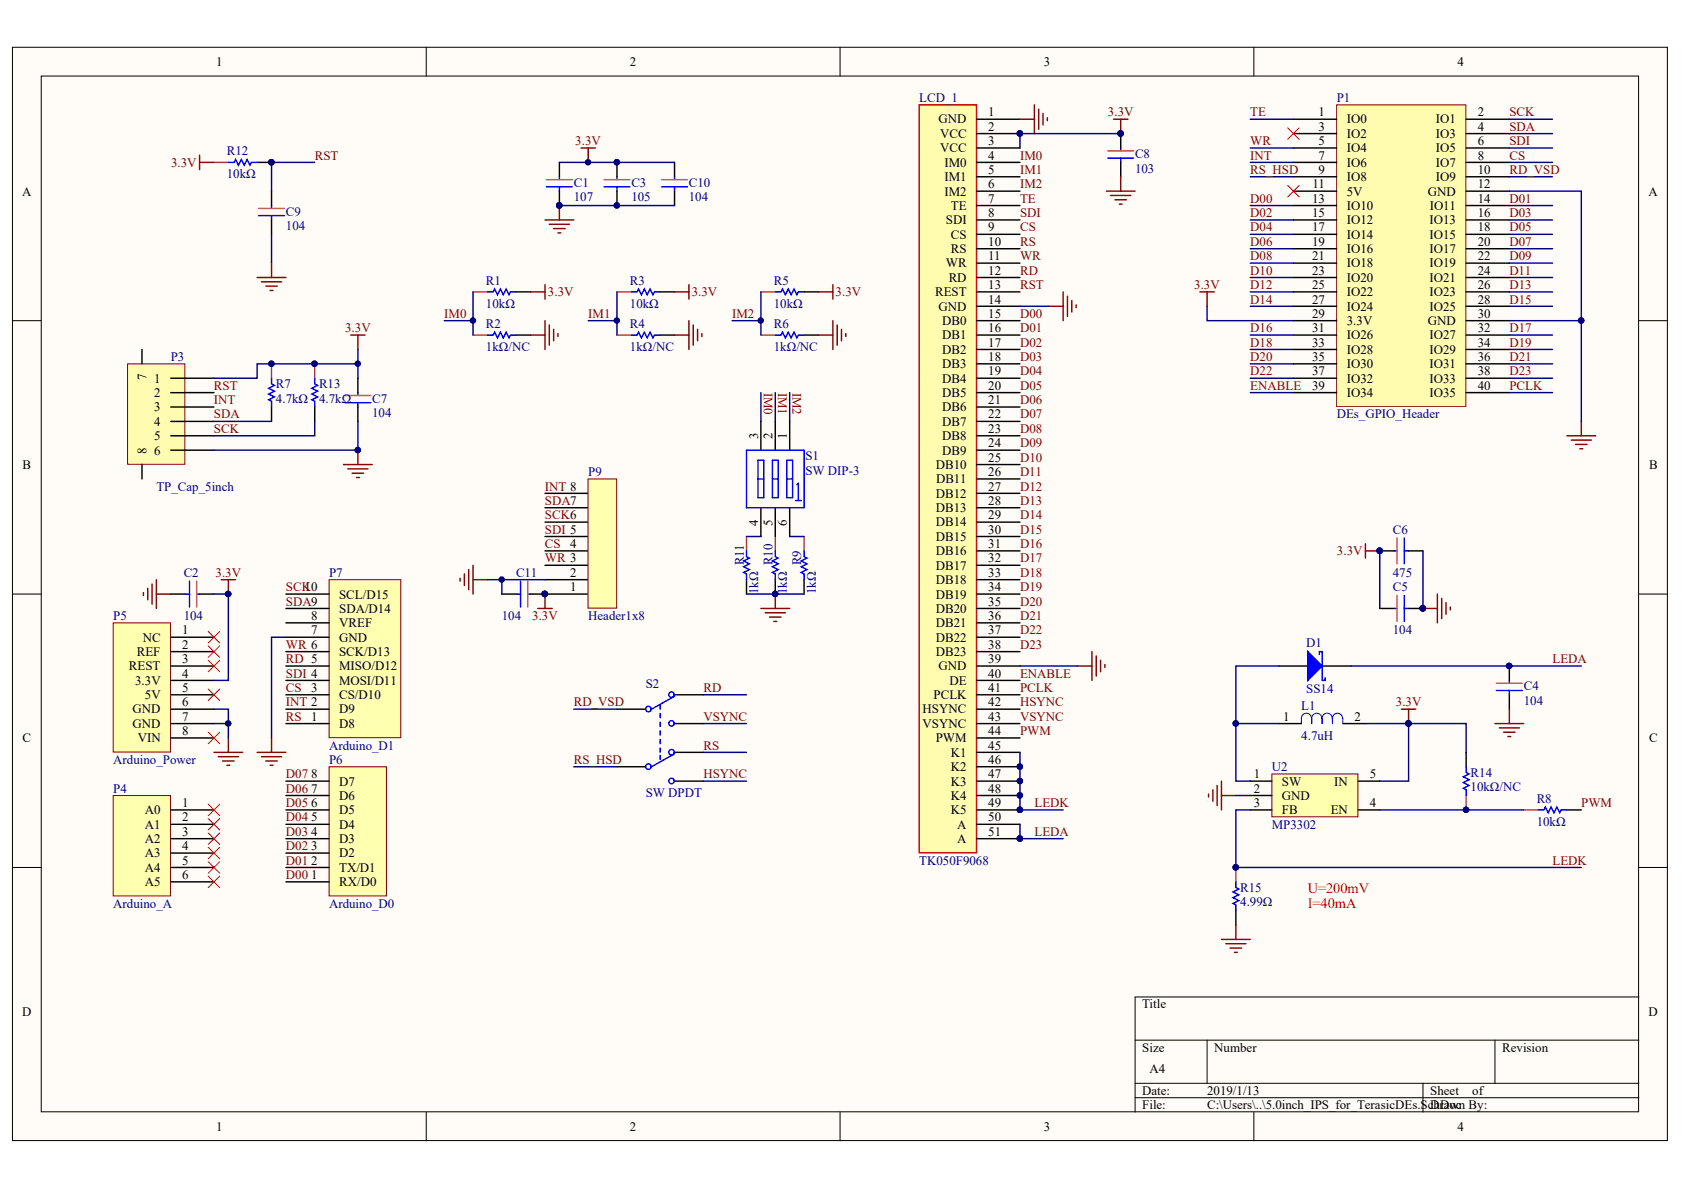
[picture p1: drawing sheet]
# Altium project 5.0inch_IPS_for_TerasicDEs.PrjPCB
1 sheet, 39 parts. Net scope: global (net labels, ports and power ports of the same name join across sheets).
Board file: 5.0inch_IPS_for_TerasicDEs.PcbDoc

## Sheet 5.0inch_IPS_for_TerasicDEs.SchDoc
size A4

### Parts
C1  107  [C3528B]
C2  104  [C0603-2]
C3  105  [C3216A]
C4  104  [C0603-2]
C5  104  [C0603-1]
C6  475  [C0603-2]
C7  104  [C0603-1]
C8  103  [C0603-1]
C9  104  [C0603-2]
C10  104  [C0603-1]
C11  104  [C0603-2]
D1  SS14  [SOD123]
L1  4.7uH  [L453226]
LCD_1  TK050F9068  [TK050F5590]
P1  DEs_GPIO_Header  [P_HEAD_2X20-n]
P3  TP_Cap_5inch  [TP_CAP_5INCH]
P4  Arduino_A  [SMT_Pin1x6C]
P5  Arduino_Power  [SMT_Pin1x8C]
P6  Arduino_D0  [SMT_Pin1x8C]
P7  Arduino_D1  [SMT_Pin1x10C]
P9  Header1x8  [SMT_Pin1x8]
R1  10kΩ  [R0603]
R2  1kΩ/NC  [R0603]
R3  10kΩ  [R0603]
R4  1kΩ/NC  [R0603]
R5  10kΩ  [R0603]
R6  1kΩ/NC  [R0603]
R7  4.7kΩ  [R0603]
R8  10kΩ  [R0603]
R9  1kΩ  [R0603]
R10  1kΩ  [R0603]
R11  1kΩ  [R0603]
R12  10kΩ  [R0603]
R13  4.7kΩ  [R0603]
R14  10kΩ/NC  [R0603]
R15  4.99Ω  [R0603]
S1  SW DIP-3  [DIP3-1.27]
S2  SW DPDT  [MSS-22C02]
U2  MP3302  [SOT23-5]

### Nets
3.3V: C1.1 C2.1 C3.1 C5.1 C6.1 C7.1 C8.1 C10.1 C11.1 L1.2 LCD_1.2(VCC) LCD_1.3(VCC) P1.29(3.3V) P3.1 P5.4(3.3V) P9.1 R1.2 R3.2 R5.2 R7.1 R12.1 R13.1 R14.2 U2.5(IN)
GND: C1.2 C2.2 C3.2 C4.2 C5.2 C6.2 C7.2 C8.2 C9.2 C10.2 C11.2 LCD_1.1(GND) LCD_1.14(GND) LCD_1.39(GND) P1.12(GND) P1.30(GND) P3.6 P5.6(GND) P5.7(GND) P7.7(GND) P9.2 R2.2 R4.2 R6.2 R9.2 R10.2 R11.2 R15.2 U2.2(GND)
CS: LCD_1.9(CS) P1.8(IO7) P7.3(CS/D10) P9.4
D00: LCD_1.15(DB0) P1.13(IO10) P6.1(RX/D0)
D01: LCD_1.16(DB1) P1.14(IO11) P6.2(TX/D1)
D02: LCD_1.17(DB2) P1.15(IO12) P6.3(D2)
D03: LCD_1.18(DB3) P1.16(IO13) P6.4(D3)
D04: LCD_1.19(DB4) P1.17(IO14) P6.5(D4)
D05: LCD_1.20(DB5) P1.18(IO15) P6.6(D5)
D06: LCD_1.21(DB6) P1.19(IO16) P6.7(D6)
D07: LCD_1.22(DB7) P1.20(IO17) P6.8(D7)
D08: LCD_1.23(DB8) P1.21(IO18)
D09: LCD_1.24(DB9) P1.22(IO19)
D10: LCD_1.25(DB10) P1.23(IO20)
D11: LCD_1.26(DB11) P1.24(IO21)
D12: LCD_1.27(DB12) P1.25(IO22)
D13: LCD_1.28(DB13) P1.26(IO23)
D14: LCD_1.29(DB14) P1.27(IO24)
D15: LCD_1.30(DB15) P1.28(IO25)
D16: LCD_1.31(DB16) P1.31(IO26)
D17: LCD_1.32(DB17) P1.32(IO27)
D18: LCD_1.33(DB18) P1.33(IO28)
D19: LCD_1.34(DB19) P1.34(IO29)
D20: LCD_1.35(DB20) P1.35(IO30)
D21: LCD_1.36(DB21) P1.36(IO31)
D22: LCD_1.37(DB22) P1.37(IO32)
D23: LCD_1.38(DB23) P1.38(IO33)
ENABLE: LCD_1.40(DE) P1.39(IO34)
HSYNC: LCD_1.42(HSYNC) S2.4(NO2)
IM0: LCD_1.4(IM0) R1.1 R2.1 S1.3(A3)
IM1: LCD_1.5(IM1) R3.1 R4.1 S1.2(A2)
IM2: LCD_1.6(IM2) R5.1 R6.1 S1.1(A1)
INT: P1.7(IO6) P3.3 P7.2(D9) P9.8
LEDA: C4.1 D1.2(K) LCD_1.50(A) LCD_1.51(A)
LEDK: LCD_1.45(K1) LCD_1.46(K2) LCD_1.47(K3) LCD_1.48(K4) LCD_1.49(K5) R15.1 U2.3(FB)
PCLK: LCD_1.41(PCLK) P1.40(IO35)
PWM: LCD_1.44(PWM) R8.2
RD: LCD_1.12(RD) P7.5(MISO/D12) S2.1(NC1)
RD_VSD: P1.10(IO9) S2.2(COMMON1)
RS: LCD_1.10(RS) P7.1(D8) S2.6(NC2)
RS_HSD: P1.9(IO8) S2.5(COMMON2)
RST: C9.1 LCD_1.13(REST) P3.2 R12.2
SCK: P1.2(IO1) P3.5 P7.10(SCL/D15) P9.6 R13.2
SDA: P1.4(IO3) P3.4 P7.9(SDA/D14) P9.7 R7.2
SDI: LCD_1.8(SDI) P1.6(IO5) P7.4(MOSI/D11) P9.5
TE: LCD_1.7(TE) P1.1(IO0)
VSYNC: LCD_1.43(VSYNC) S2.3(NO1)
WR: LCD_1.11(WR) P1.5(IO4) P7.6(SCK/D13) P9.3
NetD1_1: D1.1(A) L1.1 U2.1(SW)
NetR8_1: R8.1 R14.1 U2.4(EN)
NetR9_1: R9.1 S1.6(B1)
NetR10_1: R10.1 S1.5(B2)
NetR11_1: R11.1 S1.4(B3)

Not connected (* = marked no-connect by the designer): P1 3(IO2)* 11(5V)*; P3 7 8; P4 1(A0)* 2(A1)* 3(A2)* 4(A3)* 5(A4)* 6(A5)*; P5 1(NC)* 2(REF)* 3(REST)* 5(5V)* 8(VIN)*; P7 8(VREF)

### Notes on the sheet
- U=200mV
- I=40mA
